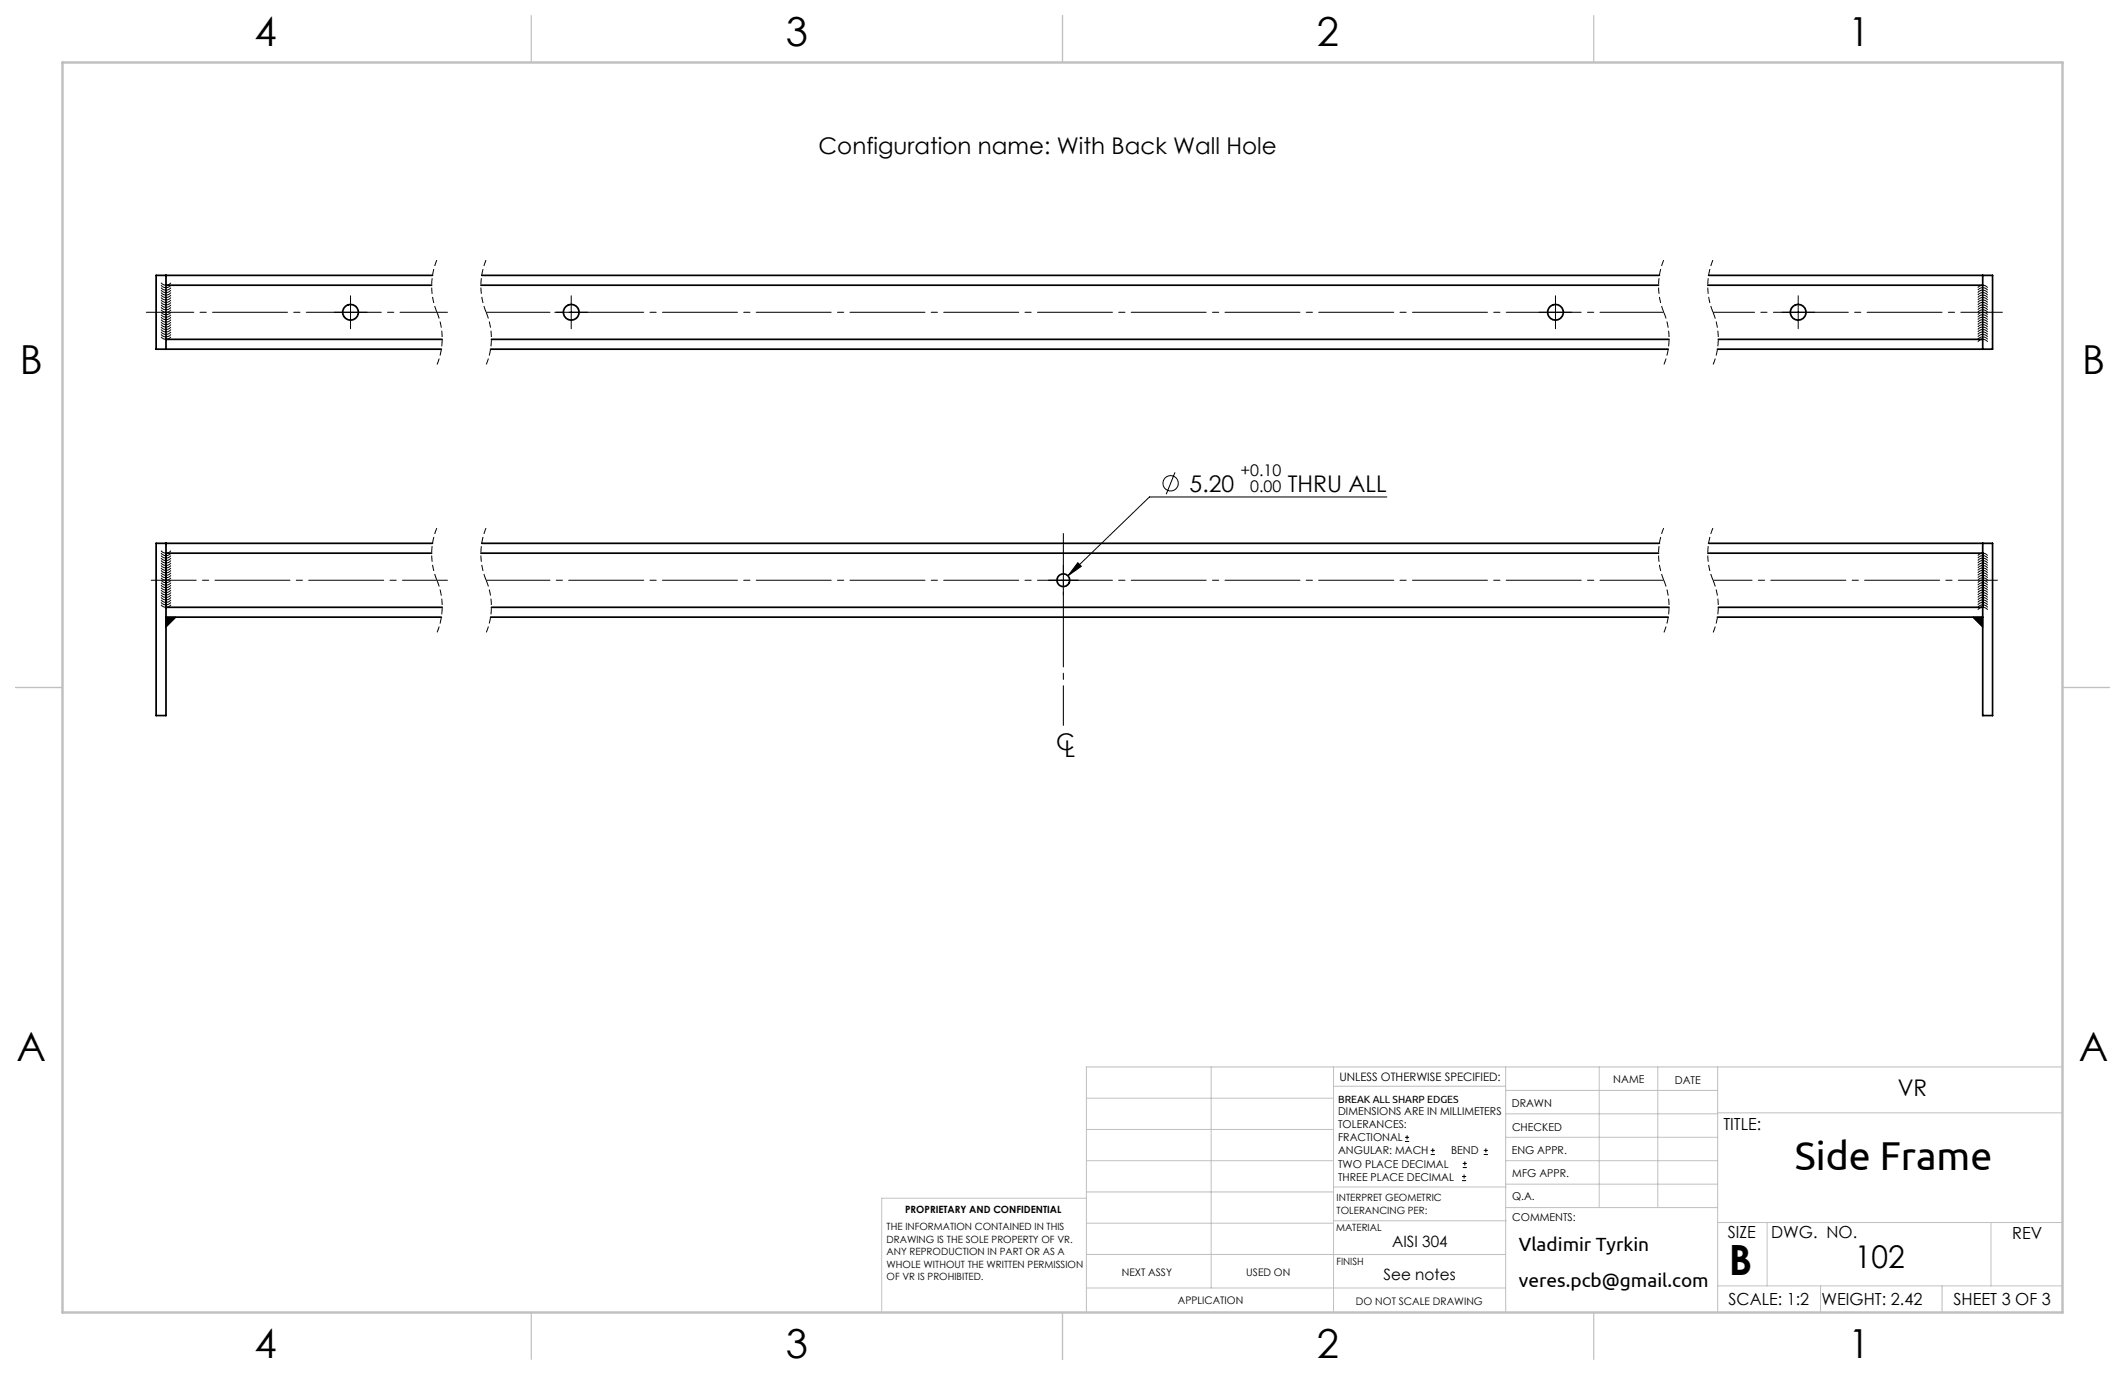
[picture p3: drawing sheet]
<svg xmlns="http://www.w3.org/2000/svg" width="432mm" height="279mm" viewBox="0 0 432 279" stroke-linecap="round" stroke-linejoin="round" font-family="sans-serif">
<g fill="none" stroke="#000" stroke-width=".2">
<path d="M32.7 57.5a1.25 1.25 0 0 0 2 0M32.7 58a1.25 1.25 0 0 0 2 0M32.7 58.5a1.25 1.25 0 0 0 2 0M32.7 59a1.25 1.25 0 0 0 2 0M32.7 59.5a1.25 1.25 0 0 0 2 0M32.7 60a1.25 1.25 0 0 0 2 0M401.9 60a1.25 1.25 0 0 1 2 0M401.9 59.5a1.25 1.25 0 0 1 2 0M401.9 59a1.25 1.25 0 0 1 2 0M401.9 58.5a1.25 1.25 0 0 1 2 0M32.7 60.5a1.25 1.25 0 0 0 2 0M32.7 61a1.25 1.25 0 0 0 2 0"/>
<path d="M32.7 61.5a1.25 1.25 0 0 0 2 0M32.7 62a1.25 1.25 0 0 0 2 0M32.7 62.5a1.25 1.25 0 0 0 2 0M32.7 63a1.25 1.25 0 0 0 2 0M32.7 63.5a1.25 1.25 0 0 0 2 0M32.7 64a1.25 1.25 0 0 0 2 0M32.7 64.5a1.25 1.25 0 0 0 2 0M32.7 65a1.25 1.25 0 0 0 2 0M32.7 65.5a1.25 1.25 0 0 0 2 0M32.7 66a1.25 1.25 0 0 0 2 0M32.7 66.5a1.25 1.25 0 0 0 2 0M32.7 67a1.25 1.25 0 0 0 2 0"/>
<path d="M32.7 67.5a1.25 1.25 0 0 0 2 0M32.7 68a1.25 1.25 0 0 0 2 0M32.7 68.5a1.25 1.25 0 0 0 2 0M69.5 63.5h3.5M71.2 61.7v3.5M114.3 63.5h3.5M116.1 61.7v3.5M314.3 63.5h3.5M316.1 61.7v3.5M363.6 63.5h3.5M365.4 61.7v3.5M401.9 69.5a1.25 1.25 0 0 1 2 0"/>
<path d="M401.9 69a1.25 1.25 0 0 1 2 0M401.9 68.5a1.25 1.25 0 0 1 2 0M401.9 68a1.25 1.25 0 0 1 2 0M401.9 67.5a1.25 1.25 0 0 1 2 0M401.9 67a1.25 1.25 0 0 1 2 0M401.9 66.5a1.25 1.25 0 0 1 2 0M401.9 66a1.25 1.25 0 0 1 2 0M401.9 65.5a1.25 1.25 0 0 1 2 0M401.9 65a1.25 1.25 0 0 1 2 0M401.9 64.5a1.25 1.25 0 0 1 2 0M401.9 64a1.25 1.25 0 0 1 2 0M401.9 63.5a1.25 1.25 0 0 1 2 0"/>
<path d="M401.9 63a1.25 1.25 0 0 1 2 0M401.9 62.5a1.25 1.25 0 0 1 2 0M401.9 62a1.25 1.25 0 0 1 2 0M401.9 61.5a1.25 1.25 0 0 1 2 0M401.9 61a1.25 1.25 0 0 1 2 0M401.9 60.5a1.25 1.25 0 0 1 2 0M238.8 96l-1.8 4.4M32.7 111.9a1.25 1.25 0 0 0 2 0M32.7 112.4a1.25 1.25 0 0 0 2 0M32.7 112.9a1.25 1.25 0 0 0 2 0M32.7 113.4a1.25 1.25 0 0 0 2 0M32.7 113.9a1.25 1.25 0 0 0 2 0"/>
<path d="M32.7 114.4a1.25 1.25 0 0 0 2 0M32.7 114.9a1.25 1.25 0 0 0 2 0M32.7 115.4a1.25 1.25 0 0 0 2 0M32.7 115.9a1.25 1.25 0 0 0 2 0M32.7 116.4a1.25 1.25 0 0 0 2 0M32.7 116.9a1.25 1.25 0 0 0 2 0M32.7 117.4a1.25 1.25 0 0 0 2 0M32.7 117.9a1.25 1.25 0 0 0 2 0M32.7 118.4a1.25 1.25 0 0 0 2 0M32.7 118.9a1.25 1.25 0 0 0 2 0M32.7 119.4a1.25 1.25 0 0 0 2 0M32.7 119.9a1.25 1.25 0 0 0 2 0"/>
<path d="M214.3 117.9h3.5M216.1 116.2v3.5M219 114.3l.7 .8-2.7 1.9zM281.8 101h-48.2l-16.6 16M401.9 119.9a1.25 1.25 0 0 1 2 0M401.9 119.4a1.25 1.25 0 0 1 2 0M401.9 118.9a1.25 1.25 0 0 1 2 0M401.9 118.4a1.25 1.25 0 0 1 2 0M401.9 117.9a1.25 1.25 0 0 1 2 0M401.9 117.4a1.25 1.25 0 0 1 2 0M401.9 116.9a1.25 1.25 0 0 1 2 0M401.9 116.4a1.25 1.25 0 0 1 2 0"/>
<path d="M401.9 115.9a1.25 1.25 0 0 1 2 0M401.9 115.4a1.25 1.25 0 0 1 2 0M401.9 114.9a1.25 1.25 0 0 1 2 0M401.9 114.4a1.25 1.25 0 0 1 2 0M401.9 113.9a1.25 1.25 0 0 1 2 0M401.9 113.4a1.25 1.25 0 0 1 2 0M401.9 112.9a1.25 1.25 0 0 1 2 0M32.7 120.4a1.25 1.25 0 0 0 2 0M32.7 120.9a1.25 1.25 0 0 0 2 0M32.7 121.4a1.25 1.25 0 0 0 2 0M32.7 121.9a1.25 1.25 0 0 0 2 0M32.7 122.4a1.25 1.25 0 0 0 2 0"/>
<path d="M32.7 122.9a1.25 1.25 0 0 0 2 0M33.7 125.4h2l-2 2zM35.7 125.4l-2 2M400.9 125.4l2 2M400.9 125.4h2v2zM401.9 123.9a1.25 1.25 0 0 1 2 0M401.9 123.4a1.25 1.25 0 0 1 2 0M401.9 122.9a1.25 1.25 0 0 1 2 0M401.9 122.4a1.25 1.25 0 0 1 2 0M401.9 121.9a1.25 1.25 0 0 1 2 0M401.9 121.4a1.25 1.25 0 0 1 2 0M401.9 120.9a1.25 1.25 0 0 1 2 0"/>
<path d="M401.9 120.4a1.25 1.25 0 0 1 2 0M285.5 231.9h.8M285.5 231.1h.8M285.9 230.7v.8M290.7 234.6h.9M290.7 233.8h.9M291.1 233.3v.9M297.1 239.9h.8M297.1 239.1h.8M297.2 237.3h.9M297.2 236.4h.9M297.5 238.6v.9"/>
<path d="M297.6 236v.8M301.5 234.6h.8M301.5 233.8h.8M301.9 233.3v.9"/>
<circle cx="237.9" cy="98.2" r="1.56"/>
</g>
<g fill="none" stroke="#000" stroke-width=".2" stroke-dasharray="1.3 .6" stroke-dashoffset="-.1" stroke-linecap="butt">
<path d="M88.8 52.8a13.9 13.9 0 0 0 0 10.7M98.8 52.8a13.9 13.9 0 0 0 0 10.7M338.1 52.8a13.9 13.9 0 0 0 0 10.7M348.1 52.8a13.9 13.9 0 0 0 0 10.7M88.8 63.5a13.9 13.9 0 0 1 0 10.6M98.8 63.5a13.9 13.9 0 0 1 0 10.6M338.1 63.5a13.9 13.9 0 0 1 0 10.6M348.1 63.5a13.9 13.9 0 0 1 0 10.6M88.8 107.2a13.9 13.9 0 0 0 0 10.7M88.8 117.9a13.9 13.9 0 0 1 0 10.7M98.8 107.2a13.9 13.9 0 0 0 0 10.7M98.8 117.9a13.9 13.9 0 0 1 0 10.7"/>
<path d="M338.1 107.2a13.9 13.9 0 0 0 0 10.7M338.1 117.9a13.9 13.9 0 0 1 0 10.7M348.1 107.2a13.9 13.9 0 0 0 0 10.7M348.1 117.9a13.9 13.9 0 0 1 0 10.7"/>
</g>
<g fill="none" stroke="#000" stroke-width=".2" stroke-dasharray="15.2 1.3 1.3 1.3">
<path d="M69.5 63.5h-1.6M71.2 61.7v-1.6M71.2 65.2v1.6M73 63.5h1.6M114.3 63.5h-1.6M116.1 61.7v-1.6M116.1 65.2v1.6M117.8 63.5h1.6M314.3 63.5h-1.6M316.1 61.7v-1.6M316.1 65.2v1.6M317.8 63.5h1.6"/>
<path d="M363.6 63.5h-1.6M365.4 61.7v-1.6M365.4 65.2v1.6M367.1 63.5h1.6M214.3 117.9h-1.3M216.1 116.2v-1.3M216.1 119.7v1.3M217.8 117.9h1.3"/>
</g>
<path d="M90.9 117.9h-60.2" fill="none" stroke="#000" stroke-width=".2" stroke-dasharray="15.2 1.3 1.3 1.3" stroke-dashoffset="6.1"/>
<path d="M338.1 63.5h-239.3M338.1 117.9h-239.3" fill="none" stroke="#000" stroke-width=".2" stroke-dasharray="15.2 1.3 1.3 1.3" stroke-dashoffset="2.3"/>
<path d="M405.9 117.9h-57.8" fill="none" stroke="#000" stroke-width=".2" stroke-dasharray="15.2 1.3 1.3 1.3" stroke-dashoffset="7.3"/>
<path d="M216.1 147.4v-39" fill="none" stroke="#000" stroke-width=".2" stroke-dasharray="15.2 1.3 1.3 1.3" stroke-dashoffset="7.2"/>
<path d="M90.9 63.5h-61.2" fill="none" stroke="#000" stroke-width=".2" stroke-dasharray="15.2 1.3 1.3 1.3" stroke-dashoffset="5.6"/>
<path d="M406.9 63.5h-58.8" fill="none" stroke="#000" stroke-width=".2" stroke-dasharray="15.2 1.3 1.3 1.3" stroke-dashoffset="6.8"/>
<g fill="none" stroke="#c0c0c0" stroke-width=".2">
<path d="M246.1 216.8v44.9M271 216.8v49.9M305.9 216.8v49.9M325 216.8v28.6M336.9 216.8v28.6M349 216.8v49.9M419.1 216.8h-198.3v49.9M220.8 235.9h50.2M220.8 229.5h50.2M220.8 223.2h50.2M271 220.7h34.9M305.9 231.1h43.1"/>
<path d="M305.9 226.3h43.1M305.9 221.6h43.1M305.9 235.9h43.1M349 226.1h70.1M220.8 254.9h85.1M220.8 248.6h50.2M220.8 242.2h50.2M220.8 243.5h-41.6v23.2M271 248.1h35.1M271 241.2h35.1M305.9 240.6h43.1M306.1 245.4h42.9"/>
<path d="M349 248.4h70.1M359.1 248.4v12.9M404.6 248.4v12.9M220.8 261.7h85.1M349 261.3h70.1M369.9 261.3v5.4M394.6 261.3v5.4"/>
</g>
<path d="M107.9 3.2v9.5M215.9 3.2v9.5M323.8 3.2v9.5M3.2 139.7h9.5M419.1 139.7h9.5M107.9 266.7v9.5M215.9 266.7v9.5M323.8 266.7v9.5" fill="none" stroke="#c0c0c0" stroke-width=".25"/>
<path d="M12.7 12.7h406.4v254h-406.4z" fill="none" stroke="#c0c0c0" stroke-width=".5"/>
<g fill="#000">
<path d="M219 114.3l.7 .8-2.7 1.9z"/>
<path d="M400.9 125.4h2v2zM33.7 125.4v2l2-2z"/>
</g>
<g fill="none" stroke="#000" stroke-width=".35">
<path d="M33.7 56v15M33.7 58h54M87.9 56h-56.2v15h58M97.7 58h239.3M97.9 56h239.3M347 58h55.9M347.2 56h57.7v15h-55.9M402.9 56v15M33.7 69h56.2M99.7 71h239.3M99.9 69h239.3M349.2 69h53.7"/>
<path d="M33.7 112.4h54M33.7 110.4v35h-2v-35h56.2M97.7 112.4h239.3M97.9 110.4h239.3M347 112.4h55.9M347.2 110.4h57.7v35h-2v-35M33.7 125.4h56M33.7 123.4h56.2M99.7 125.4h239.3M99.9 123.4h239.3M349 125.4h53.9M349.2 123.4h53.7"/>
<circle cx="71.2" cy="63.5" r="1.6"/>
<circle cx="116.1" cy="63.5" r="1.6"/>
<circle cx="316.1" cy="63.5" r="1.6"/>
<circle cx="365.4" cy="63.5" r="1.6"/>
<circle cx="216.1" cy="117.9" r="1.3"/>
</g>
<text font-size="8.5" x="351.3" y="259">B</text>
<text font-size="8.2" x="364.7" y="237.7">Side Frame</text>
<g font-size="8.1">
<text x="51.7" y="9.3">4</text>
<text x="159.7" y="9.3">3</text>
<text x="267.6" y="9.3">2</text>
<text x="375.6" y="9.3">1</text>
<text x="4" y="76">B</text>
<text x="423.1" y="76">B</text>
<text x="3.3" y="215.7">A</text>
<text x="422.4" y="215.7">A</text>
<text x="51.7" y="276">4</text>
<text x="159.7" y="276">3</text>
<text x="267.6" y="276">2</text>
<text x="375.6" y="276">1</text>
</g>
<text font-size="6.3" x="376.9" y="257.6">102</text>
<g font-size="4.7">
<text x="166.3" y="31.2">Configuration name: With Back Wall Hole</text>
<text x="241.7" y="99.9">5.20</text>
<text x="261.7" y="99.9">THRU ALL</text>
<text x="214.6" y="152.5">C</text>
<text x="216.3" y="153.8">L</text>
<text x="385.6" y="222.6">VR</text>
</g>
<g font-size="3.9">
<text x="308.6" y="254.3">Vladimir Tyrkin</text>
<text x="308.6" y="261.6">veres.pcb@gmail.com</text>
</g>
<g font-size="3.4">
<text x="350.2" y="229.5">TITLE:</text>
<text x="351.1" y="251.6">SIZE</text>
<text x="359.9" y="251.6">DWG. NO.</text>
<text x="408.9" y="251.7">REV</text>
<text x="351.2" y="265.2">SCALE: 1:2</text>
<text x="370.1" y="265.3">WEIGHT: 2.42</text>
<text x="396.9" y="265.2">SHEET 3 OF 3</text>
</g>
<g font-size="3.3">
<text x="252.1" y="96.8">+0.10</text>
<text x="254.1" y="100">0.00</text>
</g>
<g font-size="3.2">
<text x="282.9" y="253.3">AISI 304</text>
<text x="281.1" y="260.1">See notes</text>
</g>
<text font-size="2.4" x="272.2" y="219.7">UNLESS OTHERWISE SPECIFIED:</text>
<g font-size="2.2">
<text x="327.8" y="220.1">NAME</text>
<text x="340.3" y="220.2">DATE</text>
<text x="271.9" y="226.6">DIMENSIONS ARE IN MILLIMETERS</text>
<text x="307.2" y="224.9">DRAWN</text>
<text x="271.9" y="229.3">TOLERANCES:</text>
<text x="271.9" y="231.9">FRACTIONAL</text>
<text x="307.3" y="229.8">CHECKED</text>
<text x="271.9" y="234.6">ANGULAR: MACH</text>
<text x="271.9" y="237.2">TWO PLACE DECIMAL</text>
<text x="271.9" y="239.9">THREE PLACE DECIMAL</text>
<text x="294.9" y="234.6">BEND</text>
<text x="307.2" y="234.5">ENG APPR.</text>
<text x="307.3" y="239.2">MFG APPR.</text>
<text x="307.3" y="243.9">Q.A.</text>
<text x="307.3" y="248.1">COMMENTS:</text>
</g>
<g font-size="2.1">
<text x="271.9" y="224.1">BREAK ALL SHARP EDGES</text>
<text x="227.9" y="259.2">NEXT ASSY</text>
<text x="253.3" y="259.2">USED ON</text>
<text x="239.3" y="265">APPLICATION</text>
<text x="275.5" y="265.1">DO NOT SCALE DRAWING</text>
</g>
<g font-size="2">
<text x="271.6" y="244.1">INTERPRET GEOMETRIC</text>
<text x="180.2" y="250">THE INFORMATION CONTAINED IN THIS</text>
<text x="183.9" y="246.4">PROPRIETARY AND CONFIDENTIAL</text>
<text x="271.5" y="250.2">MATERIAL</text>
<text x="271.6" y="246.6">TOLERANCING PER:</text>
<text x="180.2" y="252.5">DRAWING IS THE SOLE PROPERTY OF VR.</text>
<text x="180.2" y="255.1">ANY REPRODUCTION IN PART OR AS A</text>
<text x="180.2" y="257.6">WHOLE WITHOUT THE WRITTEN PERMISSION</text>
<text x="271.5" y="257">FINISH</text>
<text x="180.2" y="260.1">OF VR IS PROHIBITED.</text>
</g>
</svg>
